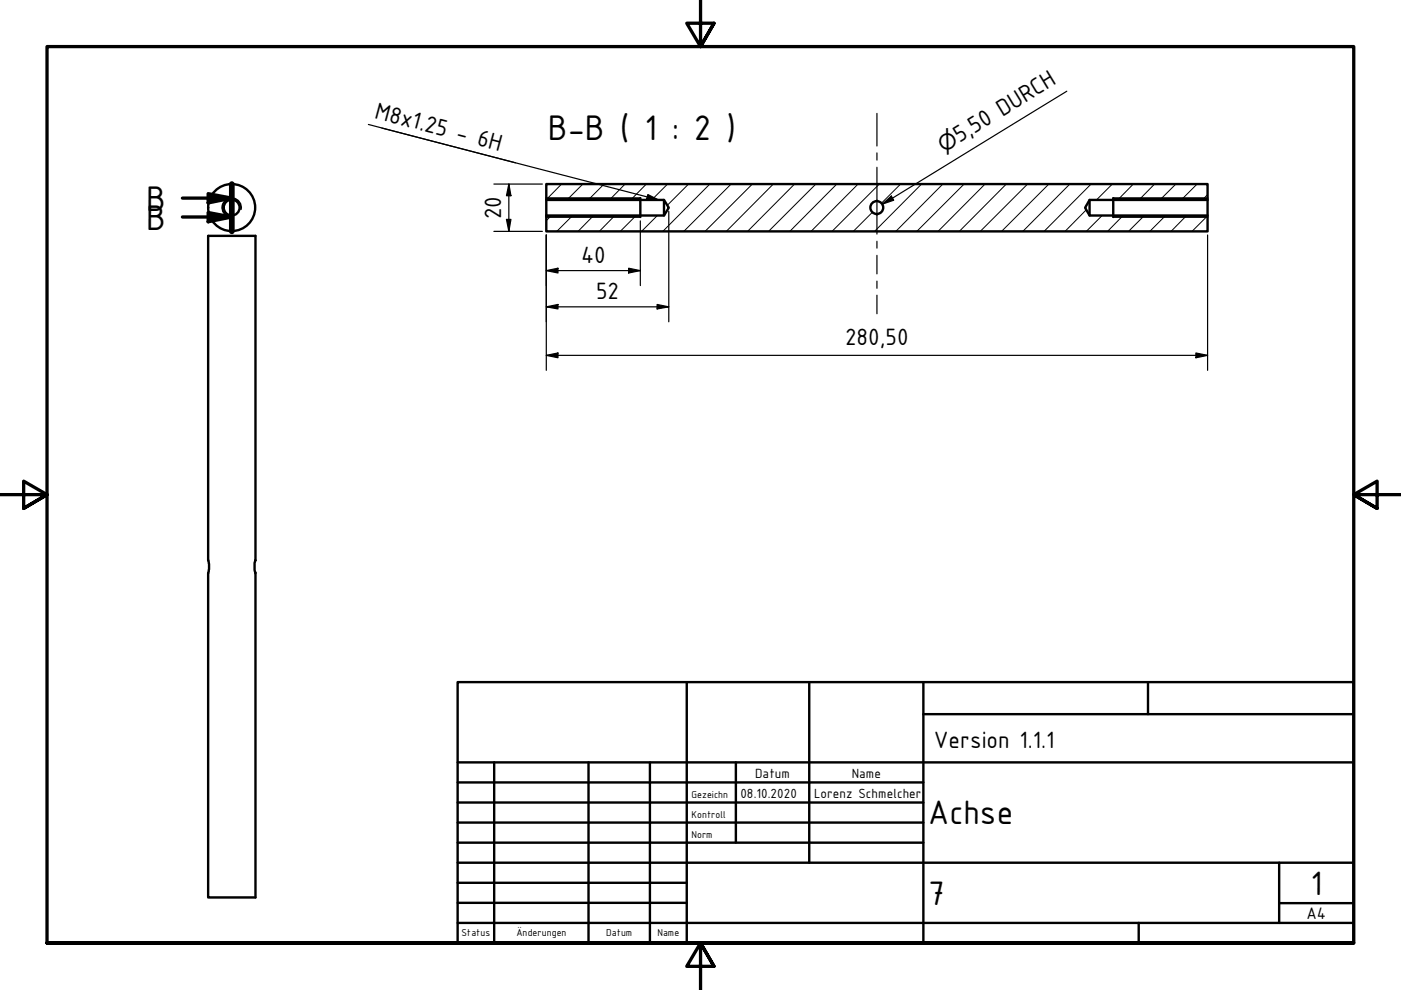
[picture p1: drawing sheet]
<svg xmlns="http://www.w3.org/2000/svg" width="297mm" height="210mm" viewBox="0 0 297 210" stroke-linecap="round" stroke-linejoin="round" font-family="sans-serif">
<!-- layer: Schraffur (ISO) -->
<g fill="none" stroke="#000" stroke-width=".21">
<path d="M119.1 39l-3.3 3.3M123.6 39l-3.4 3.4M128.1 39l-3.4 3.4M132.5 39l-3.3 3.4M137 39l-3.3 3.4M141.5 39l-3.3 3.4M146 39l-4.5 4.5M150.5 39l-10 10.1M155 39l-10 10.1M159.5 39l-10 10.1M164 39l-10 10.1M168.5 39l-10 10.1"/>
<path d="M173 39l-10.1 10.1M177.4 39l-10 10.1M181.9 39l-9.9 10.1M186.4 39l-10 10.1M190.9 39l-4 4.1M195.4 39l-10 10.1M199.9 39l-10 10.1M204.4 39l-10 10.1M208.9 39l-10 10.1M213.4 39l-10 10.1M217.9 39l-10.1 10.1M222.4 39l-10.1 10.1"/>
<path d="M226.8 39l-9.9 10.1M231.3 39l-9.9 10.1M235.8 39l-3.3 3.4M240.3 39l-3.3 3.4M244.8 39l-3.3 3.4M249.3 39l-3.4 3.4M253.8 39l-3.4 3.4M116.9 45.7l-1.1 1.1M121.4 45.7l-3.4 3.4M125.9 45.7l-3.3 3.4M130.4 45.7l-3.3 3.4M134.9 45.7l-3.4 3.4"/>
<path d="M139.4 45.7l-3.4 3.4M185 45l-4.1 4.1M230.3 44.5l-4.5 4.6M233.7 45.7l-3.4 3.4M238.1 45.7l-3.3 3.4M242.6 45.7l-3.3 3.4M247.1 45.7l-3.3 3.4M251.6 45.7l-3.3 3.4M256 45.8l-3.3 3.3M256 41.2l-1 1.2"/>
</g>
<!-- layer: Sichtbar (ISO) -->
<g fill="none" stroke="#000" stroke-width=".51">
<path d="M115.8 39h140.2v3.4h-25l-.9 1.6 .9 1.7h25v3.4h-140.2v-3.4h25l1-1.7-1-1.6h-25zM44.1 50h10.1v68.8a5 5 0 0 0 0 2.7v68.8h-10.1v-68.8l.2-.8v-1.1l-.2-.8zM115.8 42.4v3.3M135.8 42v4M140.8 42.4v3.3M231 42.4v3.3M236 42v4M256 42.4v3.3"/>
<circle cx="49.1" cy="44" r="1.68"/>
<circle cx="49.1" cy="44" r="5"/>
<circle cx="185.9" cy="44" r="1.37"/>
</g>
<!-- layer: Sichtbar schmal (ISO) -->
<path d="M51.1 44.4a2 2 0 0 0-1.6-2.4 2 2 0 0 0-2.4 1.7 2 2 0 0 0 1.7 2.3M115.8 42h20M115.8 46h20M236 42h20M236 46h20" fill="none" stroke="#000" stroke-width=".38"/>
<!-- layer: Schnittlinie (ISO) -->
<path d="M49.1 39v10.1M38.7 42h10.4M38.7 46h10.4M44.1 41.1l5 .9-5 1zM44.1 45.1l5 .9-5 1z" fill="none" stroke="#000" stroke-width=".7"/>
<path d="M49.1 39v10.1" fill="none" stroke="#000" stroke-width="1.2"/>
<g fill="#000">
<path d="M44.1 41.1l5 .9-5 1z" fill-rule="evenodd"/>
<path d="M44.1 45.1l5 .9-5 1z" fill-rule="evenodd"/>
</g>
<!-- layer: Rahmen (ISO) -->
<path d="M148.5 -.1v10l-2.9-5h5.8l-2.9 5 2.9-5M0 104.9h10l-5-2.9v5.8l5-2.9-5 2.9M297 104.9h-10l5-2.9v5.8l-5-2.9 5 2.9M10 199.9v-190h277v190h-277h277M151.4 204.9l-2.9-5 2.9 5h-5.8l2.9-5v10" fill="none" stroke="#000" stroke-width=".7"/>
<!-- layer: Titel (ISO) -->
<g fill="none" stroke="#000" stroke-width=".51">
<path d="M97 144.6h190v55.3h-190zM145.6 144.6v55.3M171.6 144.6v38.3M195.8 151.4h91.2M195.8 144.6v55.3M243.4 144.6v6.8M97 165.9h98.8M97 170.2h98.8M97 174.4h98.8M97 178.7h98.8M97 161.6h190M104.8 161.6v38.3"/>
<path d="M124.8 161.6v38.3M137.8 161.6v38.3M156 161.6v17.1M97 195.7h190M97 182.9h190M97 187.2h48.6M97 191.4h48.6M241.4 195.7v4.2M271.2 191.5h15.8M271.2 182.9v12.8"/>
</g>
<g fill="none" stroke="#000" stroke-width=".25">
<path d="M104.7 39h10.3M107.9 39l.4 2.5h-.9zM107.9 39v10.1M104.7 49.1h10.3M107.4 46.5h.9l-.4 2.6zM115.8 57.4l2.5-.5v1zM115.8 57.4h20M115.8 49.8v28.7M133.3 56.9l2.5 .5-2.5 .5zM135.8 46.8v13.8M141.8 44.8v23.4M256 49.8v28.7"/>
<path d="M115.8 65.1l2.5-.5v.9zM115.8 75.3l2.5-.5v1.1zM115.8 65.1h26M115.8 75.3h140.2M139.3 64.6l2.5 .5-2.5 .4zM253.6 74.8l2.4 .5-2.4 .6z"/>
</g>
<g fill="#000">
<path d="M107.4 46.5h.9l-.4 2.6z" fill-rule="evenodd"/>
<path d="M107.9 39l.4 2.5h-.9z" fill-rule="evenodd"/>
<path d="M115.8 57.4l2.5-.5v1z" fill-rule="evenodd"/>
<path d="M133.3 56.9l2.5 .5-2.5 .5z" fill-rule="evenodd"/>
<path d="M115.8 65.1l2.5-.5v.9z" fill-rule="evenodd"/>
<path d="M115.8 75.3l2.5-.5v1.1z" fill-rule="evenodd"/>
<path d="M139.3 64.6l2.5 .5-2.5 .4z" fill-rule="evenodd"/>
<path d="M253.6 74.8l2.4 .5-2.4 .6z" fill-rule="evenodd"/>
</g>
<!-- layer: Mittellinie (ISO) -->
<path d="M185.9 24v7M185.9 32.4v1.5M185.9 35.5v14.1M185.9 51.2v1.4M185.9 54.1v4M185.9 59.6v1.5M185.9 62.6v3.9" fill="none" stroke="#000" stroke-width=".25"/>
<!-- layer: Symbol (ISO) -->
<path d="M226.2 19.3l-39.1 24M78.1 26.4l31.2 8.1M81 27.1l58.6 15.3M137.4 41.2l2.2 1.2-2.5-.2zM187.1 43.3l1.9-1.7 .5 .9z" fill="none" stroke="#000" stroke-width=".25"/>
<g fill="#000">
<path d="M137.4 41.2l2.2 1.2-2.5-.2z" fill-rule="evenodd"/>
<path d="M187.1 43.3l1.9-1.7 .5 .9z" fill-rule="evenodd"/>
</g>
<g font-size="8.1">
<text x="116.1" y="29.8">B-B ( 1 : 2 )</text>
<text x="31" y="44.7">B</text>
<text x="31" y="48.7">B</text>
</g>
<g font-size="7.7">
<text x="196.8" y="174.8">Achse</text>
<text x="196.8" y="191.8">7</text>
<text x="277.9" y="189.7">1</text>
</g>
<g font-size="5.4">
<text x="79.2" y="25.1" transform="rotate(15 79.2 25.1)">M8x1.25 - 6H</text>
<text x="203.5" y="30.4" transform="rotate(-32 203.5 30.4)">5,50 DURCH</text>
<text x="106.2" y="46.5" transform="rotate(-90 106.2 46.5)">20</text>
<text x="123.2" y="55.8">40</text>
<text x="126.4" y="63.4">52</text>
<text x="179.2" y="73.1">280,50</text>
<text x="198" y="158.5">Version 1.1.1</text>
</g>
<text font-size="4.6" x="200.1" y="32.4" transform="rotate(-32 200.1 32.4)">⌀</text>
<text font-size="3.8" x="277" y="194.9">A4</text>
<g font-size="3">
<text x="160.1" y="164.9">Datum</text>
<text x="180.6" y="164.9">Name</text>
<text x="157" y="169.1">08.10.2020</text>
<text x="172.6" y="169.1">Lorenz Schmelcher</text>
</g>
<g font-size="2.3">
<text x="146.6" y="169.1">Gezeichn</text>
<text x="146.6" y="173.4">Kontroll</text>
<text x="146.6" y="177.6">Norm</text>
<text x="97.9" y="198.5">Status</text>
<text x="109.5" y="198.5">Änderungen</text>
<text x="128.5" y="198.5">Datum</text>
<text x="139.4" y="198.5">Name</text>
</g>
</svg>
